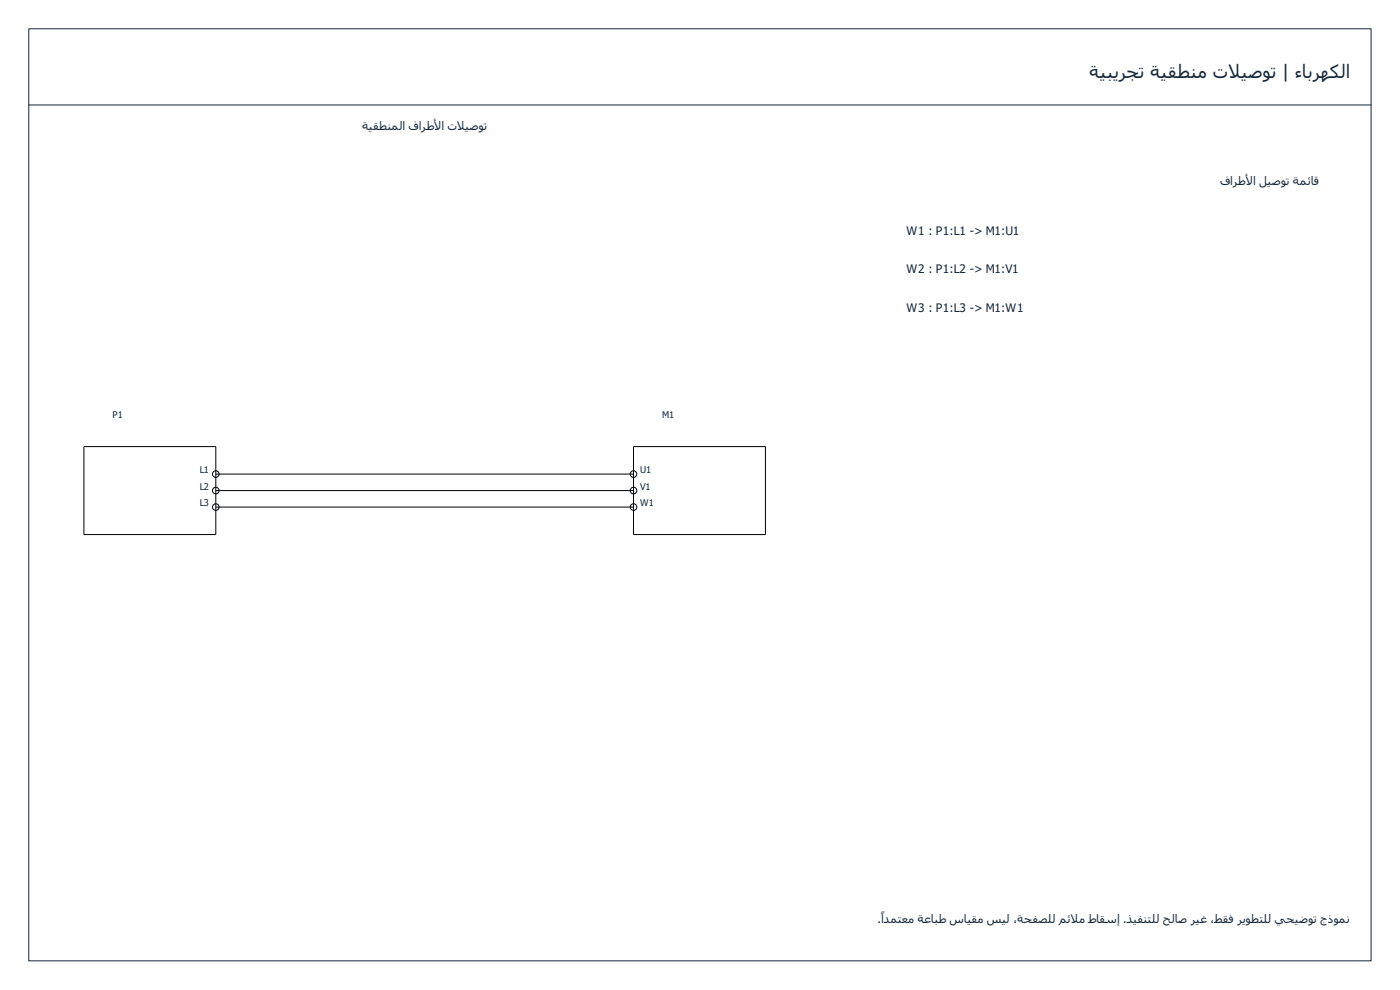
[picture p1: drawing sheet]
<svg xmlns="http://www.w3.org/2000/svg" width="420mm" height="297mm" viewBox="0 0 420 297" stroke-linecap="round" stroke-linejoin="round" font-family="sans-serif">
<path d="M8.6 8.6h402.9v279.7h-402.9zM8.6 31.5h402.9" fill="none" stroke="#16283b" stroke-width=".3"/>
<g fill="none" stroke="#000" stroke-width=".3">
<path d="M25.2 134h39.6v26.4h-39.6zM190.1 134h39.6v26.4h-39.6zM64.8 142.2h125.3M64.8 147.2h125.3M64.8 152.1h125.3"/>
<circle cx="64.8" cy="147.2" r=".99"/>
<circle cx="64.8" cy="142.2" r=".99"/>
<circle cx="64.8" cy="152.1" r=".99"/>
<circle cx="190.1" cy="142.2" r=".99"/>
<circle cx="190.1" cy="147.2" r=".99"/>
<circle cx="190.1" cy="152.1" r=".99"/>
</g>
<g font-size="5.6" fill="#16283b">
<text x="326.9" y="23.5">ةیبيرجت ةیقطنم تلیصوت | ءابرھكلا</text>
<text x="368.6" y="23.5">ا</text>
</g>
<g font-size="3.6" fill="#16283b">
<text x="108.6" y="38.9">ةیقطنملا فارطلا تلیصوت</text>
<text x="130.2" y="38.9">أ</text>
<text x="137.1" y="38.9">ا</text>
<text x="366.2" y="55.4">فارطلا لیصوت ةمئاق</text>
<text x="373.8" y="55.4">أ</text>
<text x="272" y="70.6">W1 : P1:L1 -&gt; M1:U1</text>
<text x="272" y="82">W2 : P1:L2 -&gt; M1:V1</text>
<text x="272" y="93.5">W3 : P1:L3 -&gt; M1:W1</text>
<text x="263.4" y="277">.ادمتعم ةعابط سایقم سیل ،ةحفصلل مئلم طاقسإ .ذیفنتلل حلاص ریغ ،طقف ريوطتلل يحیضوت جذومن</text>
<text x="264.4" y="276">ً</text>
<text x="321.3" y="277">ا</text>
</g>
<g font-size="2.8" fill="#16283b">
<text x="33.8" y="125.5">P1</text>
<text x="198.8" y="125.5">M1</text>
<text x="59.9" y="142">L1</text>
<text x="192.2" y="142">U1</text>
<text x="59.9" y="146.9">L2</text>
<text x="192.2" y="146.9">V1</text>
<text x="59.9" y="151.9">L3</text>
<text x="192.2" y="151.9">W1</text>
</g>
</svg>
